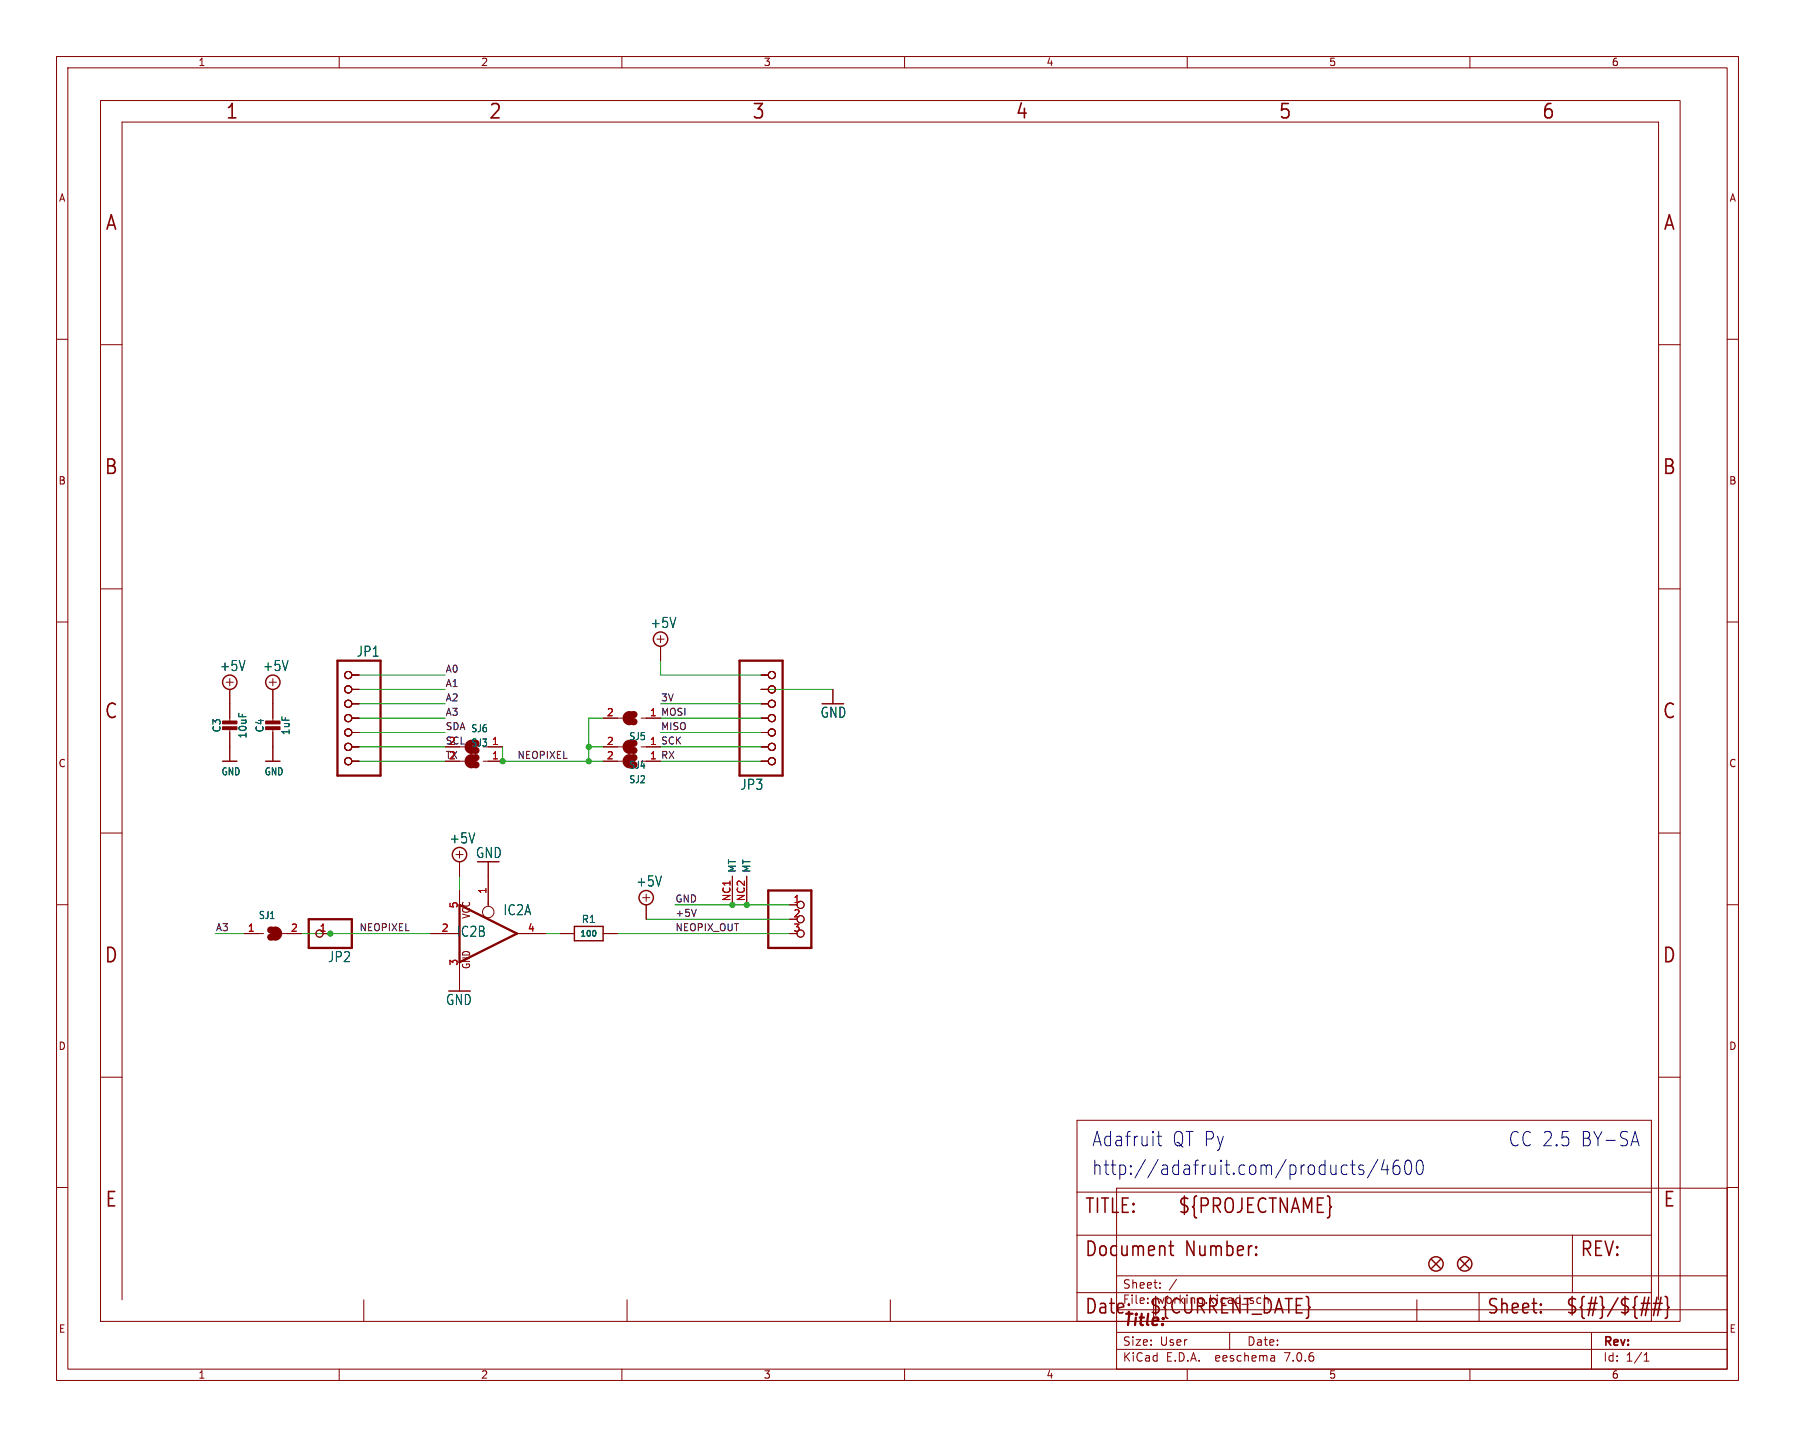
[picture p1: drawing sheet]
(kicad_sch (version 20230121) (generator eeschema)

 (paper "User" 317.5 254.127)

 (lib_symbols
  (symbol "working-eagle-import:+5V" (power) (in_bom yes) (on_board yes)
   (property "Reference" "#SUPPLY" (at 0 0 0) (effects (font (size 1.27 1.27)) hide))
   (property "Value" "+5V" (at -1.905 3.175 0) (effects (font (size 1.778 1.5113)) (justify left bottom)))
   (property "Footprint" "" (at 0 0 0) (effects (font (size 1.27 1.27)) hide))
   (property "Datasheet" "" (at 0 0 0) (effects (font (size 1.27 1.27)) hide))
   (property "ki_locked" "" (at 0 0 0) (effects (font (size 1.27 1.27))))
   (symbol "+5V_1_0"
    (polyline (pts (xy -0.635 1.27) (xy 0.635 1.27)) (stroke (width 0.1524) (type solid)) (fill (type none)))
    (polyline (pts (xy 0 0.635) (xy 0 1.905)) (stroke (width 0.1524) (type solid)) (fill (type none)))
    (circle (center 0 1.27) (radius 1.27) (stroke (width 0.254) (type solid)) (fill (type none)))
    (pin power_in line (at 0 -2.54 90) (length 2.54) (name "+5V" (effects (font (size 0 0)))) (number "1" (effects (font (size 0 0)))))))
  (symbol "working-eagle-import:741G125DBV" (in_bom yes) (on_board yes)
   (property "Reference" "IC" (at -0.635 -0.635 0) (effects (font (size 1.778 1.5113)) (justify left bottom)))
   (property "Value" "" (at 2.54 -5.08 0) (effects (font (size 1.778 1.5113)) (justify left bottom) hide))
   (property "Footprint" "working:SOT23-5" (at 0 0 0) (effects (font (size 1.27 1.27)) hide))
   (property "Datasheet" "" (at 0 0 0) (effects (font (size 1.27 1.27)) hide))
   (property "ki_locked" "" (at 0 0 0) (effects (font (size 1.27 1.27))))
   (symbol "741G125DBV_1_0"
    (polyline (pts (xy -5.08 -5.08) (xy -5.08 5.08)) (stroke (width 0.4064) (type solid)) (fill (type none)))
    (polyline (pts (xy 0 4.826) (xy 0 5.588)) (stroke (width 0.1524) (type solid)) (fill (type none)))
    (polyline (pts (xy 5.08 0) (xy -5.08 -5.08)) (stroke (width 0.4064) (type solid)) (fill (type none)))
    (polyline (pts (xy 5.08 0) (xy -5.08 5.08)) (stroke (width 0.4064) (type solid)) (fill (type none)))
    (circle (center 0 3.81) (radius 1.016) (stroke (width 0.1524) (type solid)) (fill (type none)))
    (pin input line (at 0 10.16 270) (length 5.08) (name "OE" (effects (font (size 0 0)))) (number "1" (effects (font (size 1.27 1.27)))))
    (pin input line (at -10.16 0 0) (length 5.08) (name "I" (effects (font (size 0 0)))) (number "2" (effects (font (size 1.27 1.27)))))
    (pin tri_state line (at 10.16 0 180) (length 5.08) (name "O" (effects (font (size 0 0)))) (number "4" (effects (font (size 1.27 1.27))))))
   (symbol "741G125DBV_2_0"
    (text "GND" (at 1.905 -6.35 900) (effects (font (size 1.27 1.0795)) (justify left bottom)))
    (text "VCC" (at 1.905 2.54 900) (effects (font (size 1.27 1.0795)) (justify left bottom)))
    (pin power_in line (at 0 -7.62 90) (length 5.08) (name "GND" (effects (font (size 0 0)))) (number "3" (effects (font (size 1.27 1.27)))))
    (pin power_in line (at 0 7.62 270) (length 5.08) (name "VCC" (effects (font (size 0 0)))) (number "5" (effects (font (size 1.27 1.27)))))))
  (symbol "working-eagle-import:CAP_CERAMIC0603_NO" (in_bom yes) (on_board yes)
   (property "Reference" "C" (at -2.29 1.25 90) (effects (font (size 1.27 1.27))))
   (property "Value" "" (at 2.3 1.25 90) (effects (font (size 1.27 1.27))))
   (property "Footprint" "working:0603-NO" (at 0 0 0) (effects (font (size 1.27 1.27)) hide))
   (property "Datasheet" "" (at 0 0 0) (effects (font (size 1.27 1.27)) hide))
   (property "ki_locked" "" (at 0 0 0) (effects (font (size 1.27 1.27))))
   (symbol "CAP_CERAMIC0603_NO_1_0"
    (rectangle (start -1.27 0.508) (end 1.27 1.016) (stroke (width 0) (type default)) (fill (type outline)))
    (rectangle (start -1.27 1.524) (end 1.27 2.032) (stroke (width 0) (type default)) (fill (type outline)))
    (polyline (pts (xy 0 0.762) (xy 0 0)) (stroke (width 0.1524) (type solid)) (fill (type none)))
    (polyline (pts (xy 0 2.54) (xy 0 1.778)) (stroke (width 0.1524) (type solid)) (fill (type none)))
    (pin passive line (at 0 5.08 270) (length 2.54) (name "1" (effects (font (size 0 0)))) (number "1" (effects (font (size 0 0)))))
    (pin passive line (at 0 -2.54 90) (length 2.54) (name "2" (effects (font (size 0 0)))) (number "2" (effects (font (size 0 0)))))))
  (symbol "working-eagle-import:CAP_CERAMIC0805-NOOUTLINE" (in_bom yes) (on_board yes)
   (property "Reference" "C" (at -2.29 1.25 90) (effects (font (size 1.27 1.27))))
   (property "Value" "" (at 2.3 1.25 90) (effects (font (size 1.27 1.27))))
   (property "Footprint" "working:0805-NO" (at 0 0 0) (effects (font (size 1.27 1.27)) hide))
   (property "Datasheet" "" (at 0 0 0) (effects (font (size 1.27 1.27)) hide))
   (property "ki_locked" "" (at 0 0 0) (effects (font (size 1.27 1.27))))
   (symbol "CAP_CERAMIC0805-NOOUTLINE_1_0"
    (rectangle (start -1.27 0.508) (end 1.27 1.016) (stroke (width 0) (type default)) (fill (type outline)))
    (rectangle (start -1.27 1.524) (end 1.27 2.032) (stroke (width 0) (type default)) (fill (type outline)))
    (polyline (pts (xy 0 0.762) (xy 0 0)) (stroke (width 0.1524) (type solid)) (fill (type none)))
    (polyline (pts (xy 0 2.54) (xy 0 1.778)) (stroke (width 0.1524) (type solid)) (fill (type none)))
    (pin passive line (at 0 5.08 270) (length 2.54) (name "1" (effects (font (size 0 0)))) (number "1" (effects (font (size 0 0)))))
    (pin passive line (at 0 -2.54 90) (length 2.54) (name "2" (effects (font (size 0 0)))) (number "2" (effects (font (size 0 0)))))))
  (symbol "working-eagle-import:CON_JST_PH_3PIN" (in_bom yes) (on_board yes)
   (property "Reference" "X" (at -6.35 5.715 0) (effects (font (size 1.778 1.5113)) (justify left bottom) hide))
   (property "Value" "" (at -6.35 -7.62 0) (effects (font (size 1.778 1.5113)) (justify left bottom) hide))
   (property "Footprint" "working:JSTPH3" (at 0 0 0) (effects (font (size 1.27 1.27)) hide))
   (property "Datasheet" "" (at 0 0 0) (effects (font (size 1.27 1.27)) hide))
   (property "ki_locked" "" (at 0 0 0) (effects (font (size 1.27 1.27))))
   (symbol "CON_JST_PH_3PIN_1_0"
    (polyline (pts (xy -6.35 -5.08) (xy 1.27 -5.08)) (stroke (width 0.4064) (type solid)) (fill (type none)))
    (polyline (pts (xy -6.35 5.08) (xy -6.35 -5.08)) (stroke (width 0.4064) (type solid)) (fill (type none)))
    (polyline (pts (xy 1.27 -5.08) (xy 1.27 5.08)) (stroke (width 0.4064) (type solid)) (fill (type none)))
    (polyline (pts (xy 1.27 5.08) (xy -6.35 5.08)) (stroke (width 0.4064) (type solid)) (fill (type none)))
    (pin passive inverted (at -2.54 2.54 0) (length 2.54) (name "1" (effects (font (size 0 0)))) (number "1" (effects (font (size 1.27 1.27)))))
    (pin passive inverted (at -2.54 0 0) (length 2.54) (name "2" (effects (font (size 0 0)))) (number "2" (effects (font (size 1.27 1.27)))))
    (pin passive inverted (at -2.54 -2.54 0) (length 2.54) (name "3" (effects (font (size 0 0)))) (number "3" (effects (font (size 1.27 1.27))))))
   (symbol "CON_JST_PH_3PIN_2_0"
    (pin bidirectional line (at 0 0 0) (length 5.08) (name "MT" (effects (font (size 1.27 1.27)))) (number "NC1" (effects (font (size 1.27 1.27))))))
   (symbol "CON_JST_PH_3PIN_3_0"
    (pin bidirectional line (at 0 0 0) (length 5.08) (name "MT" (effects (font (size 1.27 1.27)))) (number "NC2" (effects (font (size 1.27 1.27)))))))
  (symbol "working-eagle-import:FIDUCIAL_1MM" (in_bom yes) (on_board yes)
   (property "Reference" "FID" (at 0 0 0) (effects (font (size 1.27 1.27)) hide))
   (property "Value" "" (at 0 0 0) (effects (font (size 1.27 1.27)) hide))
   (property "Footprint" "working:FIDUCIAL_1MM" (at 0 0 0) (effects (font (size 1.27 1.27)) hide))
   (property "Datasheet" "" (at 0 0 0) (effects (font (size 1.27 1.27)) hide))
   (property "ki_locked" "" (at 0 0 0) (effects (font (size 1.27 1.27))))
   (symbol "FIDUCIAL_1MM_1_0"
    (polyline (pts (xy -0.762 0.762) (xy 0.762 -0.762)) (stroke (width 0.254) (type solid)) (fill (type none)))
    (polyline (pts (xy 0.762 0.762) (xy -0.762 -0.762)) (stroke (width 0.254) (type solid)) (fill (type none)))
    (circle (center 0 0) (radius 1.27) (stroke (width 0.254) (type solid)) (fill (type none)))))
  (symbol "working-eagle-import:FRAME_A_L" (in_bom yes) (on_board yes)
   (property "Reference" "#FRAME" (at 0 0 0) (effects (font (size 1.27 1.27)) hide))
   (property "Value" "" (at 0 0 0) (effects (font (size 1.27 1.27)) hide))
   (property "Footprint" "" (at 0 0 0) (effects (font (size 1.27 1.27)) hide))
   (property "Datasheet" "" (at 0 0 0) (effects (font (size 1.27 1.27)) hide))
   (property "ki_locked" "" (at 0 0 0) (effects (font (size 1.27 1.27))))
   (symbol "FRAME_A_L_1_0"
    (polyline (pts (xy 0 43.18) (xy 3.81 43.18)) (stroke (width 0) (type default)) (fill (type none)))
    (polyline (pts (xy 0 86.36) (xy 3.81 86.36)) (stroke (width 0) (type default)) (fill (type none)))
    (polyline (pts (xy 0 129.54) (xy 3.81 129.54)) (stroke (width 0) (type default)) (fill (type none)))
    (polyline (pts (xy 0 172.72) (xy 3.81 172.72)) (stroke (width 0) (type default)) (fill (type none)))
    (polyline (pts (xy 3.81 3.81) (xy 3.81 212.09)) (stroke (width 0) (type default)) (fill (type none)))
    (polyline (pts (xy 46.5667 0) (xy 46.5667 3.81)) (stroke (width 0) (type default)) (fill (type none)))
    (polyline (pts (xy 93.1333 0) (xy 93.1333 3.81)) (stroke (width 0) (type default)) (fill (type none)))
    (polyline (pts (xy 139.7 0) (xy 139.7 3.81)) (stroke (width 0) (type default)) (fill (type none)))
    (polyline (pts (xy 186.2667 0) (xy 186.2667 3.81)) (stroke (width 0) (type default)) (fill (type none)))
    (polyline (pts (xy 232.8333 0) (xy 232.8333 3.81)) (stroke (width 0) (type default)) (fill (type none)))
    (polyline (pts (xy 275.59 3.81) (xy 275.59 212.09)) (stroke (width 0) (type default)) (fill (type none)))
    (polyline (pts (xy 275.59 43.18) (xy 279.4 43.18)) (stroke (width 0) (type default)) (fill (type none)))
    (polyline (pts (xy 275.59 86.36) (xy 279.4 86.36)) (stroke (width 0) (type default)) (fill (type none)))
    (polyline (pts (xy 275.59 129.54) (xy 279.4 129.54)) (stroke (width 0) (type default)) (fill (type none)))
    (polyline (pts (xy 275.59 172.72) (xy 279.4 172.72)) (stroke (width 0) (type default)) (fill (type none)))
    (polyline (pts (xy 275.59 212.09) (xy 3.81 212.09)) (stroke (width 0) (type default)) (fill (type none)))
    (polyline (pts (xy 0 0) (xy 279.4 0) (xy 279.4 215.9) (xy 0 215.9) (xy 0 0)) (stroke (width 0) (type default)) (fill (type none)))
    (text "1" (at 23.2833 213.995 0) (effects (font (size 2.54 2.286))))
    (text "2" (at 69.85 213.995 0) (effects (font (size 2.54 2.286))))
    (text "3" (at 116.4167 213.995 0) (effects (font (size 2.54 2.286))))
    (text "4" (at 162.9833 213.995 0) (effects (font (size 2.54 2.286))))
    (text "5" (at 209.55 213.995 0) (effects (font (size 2.54 2.286))))
    (text "6" (at 256.1167 213.995 0) (effects (font (size 2.54 2.286))))
    (text "A" (at 1.905 194.31 0) (effects (font (size 2.54 2.286))))
    (text "A" (at 277.495 194.31 0) (effects (font (size 2.54 2.286))))
    (text "B" (at 1.905 151.13 0) (effects (font (size 2.54 2.286))))
    (text "B" (at 277.495 151.13 0) (effects (font (size 2.54 2.286))))
    (text "C" (at 1.905 107.95 0) (effects (font (size 2.54 2.286))))
    (text "C" (at 277.495 107.95 0) (effects (font (size 2.54 2.286))))
    (text "D" (at 1.905 64.77 0) (effects (font (size 2.54 2.286))))
    (text "D" (at 277.495 64.77 0) (effects (font (size 2.54 2.286))))
    (text "E" (at 1.905 21.59 0) (effects (font (size 2.54 2.286))))
    (text "E" (at 277.495 21.59 0) (effects (font (size 2.54 2.286)))))
   (symbol "FRAME_A_L_2_0"
    (polyline (pts (xy 0 0) (xy 0 5.08)) (stroke (width 0.1016) (type solid)) (fill (type none)))
    (polyline (pts (xy 0 0) (xy 71.12 0)) (stroke (width 0.1016) (type solid)) (fill (type none)))
    (polyline (pts (xy 0 5.08) (xy 0 15.24)) (stroke (width 0.1016) (type solid)) (fill (type none)))
    (polyline (pts (xy 0 5.08) (xy 71.12 5.08)) (stroke (width 0.1016) (type solid)) (fill (type none)))
    (polyline (pts (xy 0 15.24) (xy 0 22.86)) (stroke (width 0.1016) (type solid)) (fill (type none)))
    (polyline (pts (xy 0 22.86) (xy 0 35.56)) (stroke (width 0.1016) (type solid)) (fill (type none)))
    (polyline (pts (xy 0 22.86) (xy 101.6 22.86)) (stroke (width 0.1016) (type solid)) (fill (type none)))
    (polyline (pts (xy 71.12 0) (xy 101.6 0)) (stroke (width 0.1016) (type solid)) (fill (type none)))
    (polyline (pts (xy 71.12 5.08) (xy 71.12 0)) (stroke (width 0.1016) (type solid)) (fill (type none)))
    (polyline (pts (xy 71.12 5.08) (xy 87.63 5.08)) (stroke (width 0.1016) (type solid)) (fill (type none)))
    (polyline (pts (xy 87.63 5.08) (xy 101.6 5.08)) (stroke (width 0.1016) (type solid)) (fill (type none)))
    (polyline (pts (xy 87.63 15.24) (xy 0 15.24)) (stroke (width 0.1016) (type solid)) (fill (type none)))
    (polyline (pts (xy 87.63 15.24) (xy 87.63 5.08)) (stroke (width 0.1016) (type solid)) (fill (type none)))
    (polyline (pts (xy 101.6 5.08) (xy 101.6 0)) (stroke (width 0.1016) (type solid)) (fill (type none)))
    (polyline (pts (xy 101.6 15.24) (xy 87.63 15.24)) (stroke (width 0.1016) (type solid)) (fill (type none)))
    (polyline (pts (xy 101.6 15.24) (xy 101.6 5.08)) (stroke (width 0.1016) (type solid)) (fill (type none)))
    (polyline (pts (xy 101.6 22.86) (xy 101.6 15.24)) (stroke (width 0.1016) (type solid)) (fill (type none)))
    (polyline (pts (xy 101.6 35.56) (xy 0 35.56)) (stroke (width 0.1016) (type solid)) (fill (type none)))
    (polyline (pts (xy 101.6 35.56) (xy 101.6 22.86)) (stroke (width 0.1016) (type solid)) (fill (type none)))
    (text "${#}/${##}" (at 86.36 1.27 0) (effects (font (size 2.54 2.159)) (justify left bottom)))
    (text "${CURRENT_DATE}" (at 12.7 1.27 0) (effects (font (size 2.54 2.159)) (justify left bottom)))
    (text "${PROJECTNAME}" (at 17.78 19.05 0) (effects (font (size 2.54 2.159)) (justify left bottom)))
    (text "Date:" (at 1.27 1.27 0) (effects (font (size 2.54 2.159)) (justify left bottom)))
    (text "Document Number:" (at 1.27 11.43 0) (effects (font (size 2.54 2.159)) (justify left bottom)))
    (text "REV:" (at 88.9 11.43 0) (effects (font (size 2.54 2.159)) (justify left bottom)))
    (text "Sheet:" (at 72.39 1.27 0) (effects (font (size 2.54 2.159)) (justify left bottom)))
    (text "TITLE:" (at 1.27 19.05 0) (effects (font (size 2.54 2.159)) (justify left bottom)))))
  (symbol "working-eagle-import:HEADER-1X1ROUND_76MIL" (in_bom yes) (on_board yes)
   (property "Reference" "JP" (at -6.35 3.175 0) (effects (font (size 1.778 1.5113)) (justify left bottom)))
   (property "Value" "" (at -6.35 -5.08 0) (effects (font (size 1.778 1.5113)) (justify left bottom)))
   (property "Footprint" "working:1X01_ROUND_76MIL" (at 0 0 0) (effects (font (size 1.27 1.27)) hide))
   (property "Datasheet" "" (at 0 0 0) (effects (font (size 1.27 1.27)) hide))
   (property "ki_locked" "" (at 0 0 0) (effects (font (size 1.27 1.27))))
   (symbol "HEADER-1X1ROUND_76MIL_1_0"
    (polyline (pts (xy -6.35 -2.54) (xy 1.27 -2.54)) (stroke (width 0.4064) (type solid)) (fill (type none)))
    (polyline (pts (xy -6.35 2.54) (xy -6.35 -2.54)) (stroke (width 0.4064) (type solid)) (fill (type none)))
    (polyline (pts (xy 1.27 -2.54) (xy 1.27 2.54)) (stroke (width 0.4064) (type solid)) (fill (type none)))
    (polyline (pts (xy 1.27 2.54) (xy -6.35 2.54)) (stroke (width 0.4064) (type solid)) (fill (type none)))
    (pin passive inverted (at -2.54 0 0) (length 2.54) (name "1" (effects (font (size 0 0)))) (number "1" (effects (font (size 1.27 1.27)))))))
  (symbol "working-eagle-import:HEADER-1X7_CASTEL" (in_bom yes) (on_board yes)
   (property "Reference" "JP" (at -6.35 10.795 0) (effects (font (size 1.778 1.5113)) (justify left bottom)))
   (property "Value" "" (at -6.35 -12.7 0) (effects (font (size 1.778 1.5113)) (justify left bottom)))
   (property "Footprint" "working:1X07_CASTEL" (at 0 0 0) (effects (font (size 1.27 1.27)) hide))
   (property "Datasheet" "" (at 0 0 0) (effects (font (size 1.27 1.27)) hide))
   (property "ki_locked" "" (at 0 0 0) (effects (font (size 1.27 1.27))))
   (symbol "HEADER-1X7_CASTEL_1_0"
    (polyline (pts (xy -6.35 -10.16) (xy 1.27 -10.16)) (stroke (width 0.4064) (type solid)) (fill (type none)))
    (polyline (pts (xy -6.35 10.16) (xy -6.35 -10.16)) (stroke (width 0.4064) (type solid)) (fill (type none)))
    (polyline (pts (xy 1.27 -10.16) (xy 1.27 10.16)) (stroke (width 0.4064) (type solid)) (fill (type none)))
    (polyline (pts (xy 1.27 10.16) (xy -6.35 10.16)) (stroke (width 0.4064) (type solid)) (fill (type none)))
    (pin passive inverted (at -2.54 7.62 0) (length 2.54) (name "1" (effects (font (size 0 0)))) (number "1" (effects (font (size 0 0)))))
    (pin passive inverted (at -2.54 7.62 0) (length 2.54) (name "1" (effects (font (size 0 0)))) (number "1C" (effects (font (size 0 0)))))
    (pin passive inverted (at -2.54 5.08 0) (length 2.54) (name "2" (effects (font (size 0 0)))) (number "2" (effects (font (size 0 0)))))
    (pin passive inverted (at -2.54 5.08 0) (length 2.54) (name "2" (effects (font (size 0 0)))) (number "2C" (effects (font (size 0 0)))))
    (pin passive inverted (at -2.54 2.54 0) (length 2.54) (name "3" (effects (font (size 0 0)))) (number "3" (effects (font (size 0 0)))))
    (pin passive inverted (at -2.54 2.54 0) (length 2.54) (name "3" (effects (font (size 0 0)))) (number "3C" (effects (font (size 0 0)))))
    (pin passive inverted (at -2.54 0 0) (length 2.54) (name "4" (effects (font (size 0 0)))) (number "4" (effects (font (size 0 0)))))
    (pin passive inverted (at -2.54 0 0) (length 2.54) (name "4" (effects (font (size 0 0)))) (number "4C" (effects (font (size 0 0)))))
    (pin passive inverted (at -2.54 -2.54 0) (length 2.54) (name "5" (effects (font (size 0 0)))) (number "5" (effects (font (size 0 0)))))
    (pin passive inverted (at -2.54 -2.54 0) (length 2.54) (name "5" (effects (font (size 0 0)))) (number "5C" (effects (font (size 0 0)))))
    (pin passive inverted (at -2.54 -5.08 0) (length 2.54) (name "6" (effects (font (size 0 0)))) (number "6" (effects (font (size 0 0)))))
    (pin passive inverted (at -2.54 -5.08 0) (length 2.54) (name "6" (effects (font (size 0 0)))) (number "6C" (effects (font (size 0 0)))))
    (pin passive inverted (at -2.54 -7.62 0) (length 2.54) (name "7" (effects (font (size 0 0)))) (number "7" (effects (font (size 0 0)))))
    (pin passive inverted (at -2.54 -7.62 0) (length 2.54) (name "7" (effects (font (size 0 0)))) (number "7C" (effects (font (size 0 0)))))))
  (symbol "working-eagle-import:RESISTOR_0603_NOOUT" (in_bom yes) (on_board yes)
   (property "Reference" "R" (at 0 2.54 0) (effects (font (size 1.27 1.27))))
   (property "Value" "" (at 0 0 0) (effects (font (size 1.016 1.016) bold)))
   (property "Footprint" "working:0603-NO" (at 0 0 0) (effects (font (size 1.27 1.27)) hide))
   (property "Datasheet" "" (at 0 0 0) (effects (font (size 1.27 1.27)) hide))
   (property "ki_locked" "" (at 0 0 0) (effects (font (size 1.27 1.27))))
   (symbol "RESISTOR_0603_NOOUT_1_0"
    (polyline (pts (xy -2.54 -1.27) (xy -2.54 1.27)) (stroke (width 0.254) (type solid)) (fill (type none)))
    (polyline (pts (xy -2.54 1.27) (xy 2.54 1.27)) (stroke (width 0.254) (type solid)) (fill (type none)))
    (polyline (pts (xy 2.54 -1.27) (xy -2.54 -1.27)) (stroke (width 0.254) (type solid)) (fill (type none)))
    (polyline (pts (xy 2.54 1.27) (xy 2.54 -1.27)) (stroke (width 0.254) (type solid)) (fill (type none)))
    (pin passive line (at -5.08 0 0) (length 2.54) (name "1" (effects (font (size 0 0)))) (number "1" (effects (font (size 0 0)))))
    (pin passive line (at 5.08 0 180) (length 2.54) (name "2" (effects (font (size 0 0)))) (number "2" (effects (font (size 0 0)))))))
  (symbol "working-eagle-import:SOLDERJUMPER" (in_bom yes) (on_board yes)
   (property "Reference" "SJ" (at -2.54 2.54 0) (effects (font (size 1.27 1.0795)) (justify left bottom)))
   (property "Value" "" (at -2.54 -3.81 0) (effects (font (size 1.27 1.0795)) (justify left bottom)))
   (property "Footprint" "working:SOLDERJUMPER_ARROW_NOPASTE" (at 0 0 0) (effects (font (size 1.27 1.27)) hide))
   (property "Datasheet" "" (at 0 0 0) (effects (font (size 1.27 1.27)) hide))
   (property "ki_locked" "" (at 0 0 0) (effects (font (size 1.27 1.27))))
   (symbol "SOLDERJUMPER_1_0"
    (arc (start -0.381 -0.635) (mid 0.2541 -0.0001) (end -0.3808 0.635) (stroke (width 1.27) (type solid)) (fill (type none)))
    (polyline (pts (xy -2.54 0) (xy -1.651 0)) (stroke (width 0.1524) (type solid)) (fill (type none)))
    (polyline (pts (xy 2.54 0) (xy 1.651 0)) (stroke (width 0.1524) (type solid)) (fill (type none)))
    (arc (start 0.3808 -0.635) (mid 1.0132 -0.0001) (end 0.381 0.635) (stroke (width 1.27) (type solid)) (fill (type none)))
    (pin passive line (at -5.08 0 0) (length 2.54) (name "1" (effects (font (size 0 0)))) (number "1" (effects (font (size 1.27 1.27)))))
    (pin passive line (at 5.08 0 180) (length 2.54) (name "2" (effects (font (size 0 0)))) (number "2" (effects (font (size 1.27 1.27)))))))
  (symbol "working-eagle-import:SOLDERJUMPERCLOSED" (in_bom yes) (on_board yes)
   (property "Reference" "SJ" (at -2.54 2.54 0) (effects (font (size 1.27 1.0795)) (justify left bottom)))
   (property "Value" "" (at -2.54 -3.81 0) (effects (font (size 1.27 1.0795)) (justify left bottom)))
   (property "Footprint" "working:SOLDERJUMPER_CLOSEDWIRE" (at 0 0 0) (effects (font (size 1.27 1.27)) hide))
   (property "Datasheet" "" (at 0 0 0) (effects (font (size 1.27 1.27)) hide))
   (property "ki_locked" "" (at 0 0 0) (effects (font (size 1.27 1.27))))
   (symbol "SOLDERJUMPERCLOSED_1_0"
    (arc (start -0.381 -0.635) (mid 0.2541 -0.0001) (end -0.3808 0.635) (stroke (width 1.27) (type solid)) (fill (type none)))
    (polyline (pts (xy -2.54 0) (xy -1.651 0)) (stroke (width 0.1524) (type solid)) (fill (type none)))
    (polyline (pts (xy 2.54 0) (xy 1.651 0)) (stroke (width 0.1524) (type solid)) (fill (type none)))
    (arc (start 0.3808 -0.635) (mid 1.0132 -0.0001) (end 0.381 0.635) (stroke (width 1.27) (type solid)) (fill (type none)))
    (pin passive line (at -5.08 0 0) (length 2.54) (name "1" (effects (font (size 0 0)))) (number "1" (effects (font (size 1.27 1.27)))))
    (pin passive line (at 5.08 0 180) (length 2.54) (name "2" (effects (font (size 0 0)))) (number "2" (effects (font (size 1.27 1.27)))))))
  (symbol "working-eagle-import:microbuilder_GND" (power) (in_bom yes) (on_board yes)
   (property "Reference" "" (at 0 0 0) (effects (font (size 1.27 1.27)) hide))
   (property "Value" "microbuilder_GND" (at -1.524 -2.54 0) (effects (font (size 1.27 1.0795)) (justify left bottom)))
   (property "Footprint" "" (at 0 0 0) (effects (font (size 1.27 1.27)) hide))
   (property "Datasheet" "" (at 0 0 0) (effects (font (size 1.27 1.27)) hide))
   (property "ki_locked" "" (at 0 0 0) (effects (font (size 1.27 1.27))))
   (symbol "microbuilder_GND_1_0"
    (polyline (pts (xy -1.27 0) (xy 1.27 0)) (stroke (width 0.254) (type solid)) (fill (type none)))
    (pin power_in line (at 0 2.54 270) (length 2.54) (name "GND" (effects (font (size 0 0)))) (number "1" (effects (font (size 0 0)))))))
  (symbol "working-eagle-import:supply1_GND" (power) (in_bom yes) (on_board yes)
   (property "Reference" "#GND" (at 0 0 0) (effects (font (size 1.27 1.27)) hide))
   (property "Value" "supply1_GND" (at -2.54 -2.54 0) (effects (font (size 1.778 1.5113)) (justify left bottom)))
   (property "Footprint" "" (at 0 0 0) (effects (font (size 1.27 1.27)) hide))
   (property "Datasheet" "" (at 0 0 0) (effects (font (size 1.27 1.27)) hide))
   (property "ki_locked" "" (at 0 0 0) (effects (font (size 1.27 1.27))))
   (symbol "supply1_GND_1_0"
    (polyline (pts (xy -1.905 0) (xy 1.905 0)) (stroke (width 0.254) (type solid)) (fill (type none)))
    (pin power_in line (at 0 2.54 270) (length 2.54) (name "GND" (effects (font (size 0 0)))) (number "1" (effects (font (size 0 0))))))))

 (junction (at 104.14 132.08) (diameter 0) (color 0 0 0 0))
 (junction (at 58.42 165.1) (diameter 0) (color 0 0 0 0))
 (junction (at 129.54 160.02) (diameter 0) (color 0 0 0 0))
 (junction (at 104.14 134.62) (diameter 0) (color 0 0 0 0))
 (junction (at 132.08 160.02) (diameter 0) (color 0 0 0 0))
 (junction (at 88.9 134.62) (diameter 0) (color 0 0 0 0))

 (wire (pts (xy 88.9 134.62) (xy 104.14 134.62)) (stroke (width 0.1524) (type solid)))
 (wire (pts (xy 134.62 124.46) (xy 116.84 124.46)) (stroke (width 0.1524) (type solid)))
 (wire (pts (xy 63.5 132.08) (xy 78.74 132.08)) (stroke (width 0.1524) (type solid)))
 (wire (pts (xy 132.08 160.02) (xy 129.54 160.02)) (stroke (width 0.1524) (type solid)))
 (wire (pts (xy 88.9 132.08) (xy 88.9 134.62)) (stroke (width 0.1524) (type solid)))
 (wire (pts (xy 139.7 160.02) (xy 132.08 160.02)) (stroke (width 0.1524) (type solid)))
 (wire (pts (xy 116.84 119.38) (xy 116.84 116.84)) (stroke (width 0.1524) (type solid)))
 (wire (pts (xy 139.7 165.1) (xy 109.22 165.1)) (stroke (width 0.1524) (type solid)))
 (wire (pts (xy 134.62 134.62) (xy 116.84 134.62)) (stroke (width 0.1524) (type solid)))
 (wire (pts (xy 134.62 121.92) (xy 147.32 121.92)) (stroke (width 0.1524) (type solid)))
 (wire (pts (xy 114.3 162.56) (xy 139.7 162.56)) (stroke (width 0.1524) (type solid)))
 (wire (pts (xy 63.5 119.38) (xy 78.74 119.38)) (stroke (width 0.1524) (type solid)))
 (wire (pts (xy 104.14 132.08) (xy 104.14 134.62)) (stroke (width 0.1524) (type solid)))
 (wire (pts (xy 43.18 165.1) (xy 38.1 165.1)) (stroke (width 0.1524) (type solid)))
 (wire (pts (xy 63.5 121.92) (xy 78.74 121.92)) (stroke (width 0.1524) (type solid)))
 (wire (pts (xy 104.14 127) (xy 106.68 127)) (stroke (width 0.1524) (type solid)))
 (wire (pts (xy 81.28 157.48) (xy 81.28 154.94)) (stroke (width 0.1524) (type solid)))
 (wire (pts (xy 134.62 119.38) (xy 116.84 119.38)) (stroke (width 0.1524) (type solid)))
 (wire (pts (xy 106.68 132.08) (xy 104.14 132.08)) (stroke (width 0.1524) (type solid)))
 (wire (pts (xy 96.52 165.1) (xy 99.06 165.1)) (stroke (width 0.1524) (type solid)))
 (wire (pts (xy 78.74 124.46) (xy 63.5 124.46)) (stroke (width 0.1524) (type solid)))
 (wire (pts (xy 116.84 127) (xy 134.62 127)) (stroke (width 0.1524) (type solid)))
 (wire (pts (xy 53.34 165.1) (xy 58.42 165.1)) (stroke (width 0.1524) (type solid)))
 (wire (pts (xy 104.14 132.08) (xy 104.14 127)) (stroke (width 0.1524) (type solid)))
 (wire (pts (xy 116.84 132.08) (xy 134.62 132.08)) (stroke (width 0.1524) (type solid)))
 (wire (pts (xy 78.74 129.54) (xy 63.5 129.54)) (stroke (width 0.1524) (type solid)))
 (wire (pts (xy 104.14 134.62) (xy 106.68 134.62)) (stroke (width 0.1524) (type solid)))
 (wire (pts (xy 63.5 127) (xy 78.74 127)) (stroke (width 0.1524) (type solid)))
 (wire (pts (xy 134.62 129.54) (xy 116.84 129.54)) (stroke (width 0.1524) (type solid)))
 (wire (pts (xy 129.54 160.02) (xy 119.38 160.02)) (stroke (width 0.1524) (type solid)))
 (wire (pts (xy 78.74 134.62) (xy 63.5 134.62)) (stroke (width 0.1524) (type solid)))
 (wire (pts (xy 58.42 165.1) (xy 76.2 165.1)) (stroke (width 0.1524) (type solid)))

 (text "http://adafruit.com/products/4600" (at 193.04 208.28 0) (effects (font (size 2.54 2.159)) (justify left bottom)))
 (text "CC 2.5 BY-SA" (at 266.7 203.2 0) (effects (font (size 2.54 2.159)) (justify left bottom)))
 (text "Adafruit QT Py" (at 193.04 203.2 0) (effects (font (size 2.54 2.159)) (justify left bottom)))

 (label "A2" (at 78.74 124.46 0) (fields_autoplaced) (effects (font (size 1.2446 1.2446)) (justify left bottom)))
 (label "GND" (at 119.38 160.02 0) (fields_autoplaced) (effects (font (size 1.2446 1.2446)) (justify left bottom)))
 (label "+5V" (at 119.38 162.56 0) (fields_autoplaced) (effects (font (size 1.2446 1.2446)) (justify left bottom)))
 (label "SCK" (at 116.84 132.08 0) (fields_autoplaced) (effects (font (size 1.2446 1.2446)) (justify left bottom)))
 (label "A1" (at 78.74 121.92 0) (fields_autoplaced) (effects (font (size 1.2446 1.2446)) (justify left bottom)))
 (label "SDA" (at 78.74 129.54 0) (fields_autoplaced) (effects (font (size 1.2446 1.2446)) (justify left bottom)))
 (label "A3" (at 78.74 127 0) (fields_autoplaced) (effects (font (size 1.2446 1.2446)) (justify left bottom)))
 (label "3V" (at 116.84 124.46 0) (fields_autoplaced) (effects (font (size 1.2446 1.2446)) (justify left bottom)))
 (label "MOSI" (at 116.84 127 0) (fields_autoplaced) (effects (font (size 1.2446 1.2446)) (justify left bottom)))
 (label "A3" (at 38.1 165.1 0) (fields_autoplaced) (effects (font (size 1.2446 1.2446)) (justify left bottom)))
 (label "SCL" (at 78.74 132.08 0) (fields_autoplaced) (effects (font (size 1.2446 1.2446)) (justify left bottom)))
 (label "A0" (at 78.74 119.38 0) (fields_autoplaced) (effects (font (size 1.2446 1.2446)) (justify left bottom)))
 (label "TX" (at 78.74 134.62 0) (fields_autoplaced) (effects (font (size 1.2446 1.2446)) (justify left bottom)))
 (label "MISO" (at 116.84 129.54 0) (fields_autoplaced) (effects (font (size 1.2446 1.2446)) (justify left bottom)))
 (label "NEOPIX_OUT" (at 119.38 165.1 0) (fields_autoplaced) (effects (font (size 1.2446 1.2446)) (justify left bottom)))
 (label "NEOPIXEL" (at 63.5 165.1 0) (fields_autoplaced) (effects (font (size 1.2446 1.2446)) (justify left bottom)))
 (label "RX" (at 116.84 134.62 0) (fields_autoplaced) (effects (font (size 1.2446 1.2446)) (justify left bottom)))
 (label "NEOPIXEL" (at 91.44 134.62 0) (fields_autoplaced) (effects (font (size 1.2446 1.2446)) (justify left bottom)))

 (symbol (lib_id "working-eagle-import:FIDUCIAL_1MM") (at 254 223.52 0) (unit 1) (in_bom yes) (on_board yes) (dnp no)
  (property "Reference" "U$8" (at 254 223.52 0) (effects (font (size 1.27 1.27)) hide))
  (property "Value" "FIDUCIAL_1MM" (at 254 223.52 0) (effects (font (size 1.27 1.27)) hide))
  (property "Footprint" "working:FIDUCIAL_1MM" (at 254 223.52 0) (effects (font (size 1.27 1.27)) hide))
  (property "Datasheet" "" (at 254 223.52 0) (effects (font (size 1.27 1.27)) hide)))

 (symbol (lib_id "working-eagle-import:microbuilder_GND") (at 40.64 134.62 0) (unit 1) (in_bom yes) (on_board yes) (dnp no)
  (property "Reference" "#U$11" (at 40.64 134.62 0) (effects (font (size 1.27 1.27)) hide))
  (property "Value" "GND" (at 39.116 137.16 0) (effects (font (size 1.27 1.0795)) (justify left bottom)))
  (property "Footprint" "" (at 40.64 134.62 0) (effects (font (size 1.27 1.27)) hide))
  (property "Datasheet" "" (at 40.64 134.62 0) (effects (font (size 1.27 1.27)) hide)) (pin "1"))

 (symbol (lib_id "working-eagle-import:CAP_CERAMIC0603_NO") (at 48.26 129.54 0) (unit 1) (in_bom yes) (on_board yes) (dnp no)
  (property "Reference" "C4" (at 45.97 128.29 90) (effects (font (size 1.27 1.27))))
  (property "Value" "1uF" (at 50.56 128.29 90) (effects (font (size 1.27 1.27))))
  (property "Footprint" "working:0603-NO" (at 48.26 129.54 0) (effects (font (size 1.27 1.27)) hide))
  (property "Datasheet" "" (at 48.26 129.54 0) (effects (font (size 1.27 1.27)) hide)) (pin "1") (pin "2"))

 (symbol (lib_id "working-eagle-import:HEADER-1X7_CASTEL") (at 60.96 127 0) (mirror y) (unit 1) (in_bom yes) (on_board yes) (dnp no)
  (property "Reference" "JP1" (at 67.31 116.205 0) (effects (font (size 1.778 1.5113)) (justify left bottom)))
  (property "Value" "HEADER-1X7_CASTEL" (at 67.31 139.7 0) (effects (font (size 1.778 1.5113)) (justify left bottom) hide))
  (property "Footprint" "working:1X07_CASTEL" (at 60.96 127 0) (effects (font (size 1.27 1.27)) hide))
  (property "Datasheet" "" (at 60.96 127 0) (effects (font (size 1.27 1.27)) hide)) (pin "1") (pin "1C") (pin "2") (pin "2C") (pin "3") (pin "3C") (pin "4") (pin "4C") (pin "5") (pin "5C") (pin "6") (pin "6C") (pin "7") (pin "7C"))

 (symbol (lib_id "working-eagle-import:SOLDERJUMPER") (at 83.82 134.62 0) (mirror y) (unit 1) (in_bom yes) (on_board yes) (dnp no)
  (property "Reference" "SJ3" (at 86.36 132.08 0) (effects (font (size 1.27 1.0795)) (justify left bottom)))
  (property "Value" "SOLDERJUMPER" (at 86.36 138.43 0) (effects (font (size 1.27 1.0795)) (justify left bottom) hide))
  (property "Footprint" "working:SOLDERJUMPER_ARROW_NOPASTE" (at 83.82 134.62 0) (effects (font (size 1.27 1.27)) hide))
  (property "Datasheet" "" (at 83.82 134.62 0) (effects (font (size 1.27 1.27)) hide)) (pin "1") (pin "2"))

 (symbol (lib_id "working-eagle-import:CON_JST_PH_3PIN") (at 142.24 162.56 0) (unit 1) (in_bom yes) (on_board yes) (dnp no)
  (property "Reference" "NEO0" (at 135.89 156.845 0) (effects (font (size 1.778 1.5113)) (justify left bottom) hide))
  (property "Value" "JST PH 3" (at 135.89 170.18 0) (effects (font (size 1.778 1.5113)) (justify left bottom) hide))
  (property "Footprint" "working:JSTPH3" (at 142.24 162.56 0) (effects (font (size 1.27 1.27)) hide))
  (property "Datasheet" "" (at 142.24 162.56 0) (effects (font (size 1.27 1.27)) hide)) (pin "1") (pin "2") (pin "3") (pin "NC1") (pin "NC2"))

 (symbol (lib_id "working-eagle-import:FRAME_A_L") (at 17.78 233.68 0) (unit 1) (in_bom yes) (on_board yes) (dnp no)
  (property "Reference" "#FRAME1" (at 17.78 233.68 0) (effects (font (size 1.27 1.27)) hide))
  (property "Value" "FRAME_A_L" (at 17.78 233.68 0) (effects (font (size 1.27 1.27)) hide))
  (property "Footprint" "" (at 17.78 233.68 0) (effects (font (size 1.27 1.27)) hide))
  (property "Datasheet" "" (at 17.78 233.68 0) (effects (font (size 1.27 1.27)) hide)))

 (symbol (lib_id "working-eagle-import:CON_JST_PH_3PIN") (at 132.08 160.02 90) (unit 3) (in_bom yes) (on_board yes) (dnp no)
  (property "Reference" "NEO0" (at 126.365 166.37 0) (effects (font (size 1.778 1.5113)) (justify left bottom) hide))
  (property "Value" "JST PH 3" (at 139.7 166.37 0) (effects (font (size 1.778 1.5113)) (justify left bottom) hide))
  (property "Footprint" "working:JSTPH3" (at 132.08 160.02 0) (effects (font (size 1.27 1.27)) hide))
  (property "Datasheet" "" (at 132.08 160.02 0) (effects (font (size 1.27 1.27)) hide)) (pin "1") (pin "2") (pin "3") (pin "NC1") (pin "NC2"))

 (symbol (lib_id "working-eagle-import:SOLDERJUMPER") (at 111.76 127 180) (unit 1) (in_bom yes) (on_board yes) (dnp no)
  (property "Reference" "SJ5" (at 114.3 129.54 0) (effects (font (size 1.27 1.0795)) (justify left bottom)))
  (property "Value" "SOLDERJUMPER" (at 114.3 123.19 0) (effects (font (size 1.27 1.0795)) (justify left bottom) hide))
  (property "Footprint" "working:SOLDERJUMPER_ARROW_NOPASTE" (at 111.76 127 0) (effects (font (size 1.27 1.27)) hide))
  (property "Datasheet" "" (at 111.76 127 0) (effects (font (size 1.27 1.27)) hide)) (pin "1") (pin "2"))

 (symbol (lib_id "working-eagle-import:microbuilder_GND") (at 48.26 134.62 0) (unit 1) (in_bom yes) (on_board yes) (dnp no)
  (property "Reference" "#U$12" (at 48.26 134.62 0) (effects (font (size 1.27 1.27)) hide))
  (property "Value" "GND" (at 46.736 137.16 0) (effects (font (size 1.27 1.0795)) (justify left bottom)))
  (property "Footprint" "" (at 48.26 134.62 0) (effects (font (size 1.27 1.27)) hide))
  (property "Datasheet" "" (at 48.26 134.62 0) (effects (font (size 1.27 1.27)) hide)) (pin "1"))

 (symbol (lib_id "working-eagle-import:+5V") (at 81.28 152.4 0) (unit 1) (in_bom yes) (on_board yes) (dnp no)
  (property "Reference" "#SUPPLY2" (at 81.28 152.4 0) (effects (font (size 1.27 1.27)) hide))
  (property "Value" "+5V" (at 79.375 149.225 0) (effects (font (size 1.778 1.5113)) (justify left bottom)))
  (property "Footprint" "" (at 81.28 152.4 0) (effects (font (size 1.27 1.27)) hide))
  (property "Datasheet" "" (at 81.28 152.4 0) (effects (font (size 1.27 1.27)) hide)) (pin "1"))

 (symbol (lib_id "working-eagle-import:supply1_GND") (at 147.32 124.46 0) (mirror y) (unit 1) (in_bom yes) (on_board yes) (dnp no)
  (property "Reference" "#GND2" (at 147.32 124.46 0) (effects (font (size 1.27 1.27)) hide))
  (property "Value" "GND" (at 149.86 127 0) (effects (font (size 1.778 1.5113)) (justify left bottom)))
  (property "Footprint" "" (at 147.32 124.46 0) (effects (font (size 1.27 1.27)) hide))
  (property "Datasheet" "" (at 147.32 124.46 0) (effects (font (size 1.27 1.27)) hide)) (pin "1"))

 (symbol (lib_id "working-eagle-import:HEADER-1X7_CASTEL") (at 137.16 127 0) (mirror x) (unit 1) (in_bom yes) (on_board yes) (dnp no)
  (property "Reference" "JP3" (at 130.81 137.795 0) (effects (font (size 1.778 1.5113)) (justify left bottom)))
  (property "Value" "HEADER-1X7_CASTEL" (at 130.81 114.3 0) (effects (font (size 1.778 1.5113)) (justify left bottom) hide))
  (property "Footprint" "working:1X07_CASTEL" (at 137.16 127 0) (effects (font (size 1.27 1.27)) hide))
  (property "Datasheet" "" (at 137.16 127 0) (effects (font (size 1.27 1.27)) hide)) (pin "1") (pin "1C") (pin "2") (pin "2C") (pin "3") (pin "3C") (pin "4") (pin "4C") (pin "5") (pin "5C") (pin "6") (pin "6C") (pin "7") (pin "7C"))

 (symbol (lib_id "working-eagle-import:CON_JST_PH_3PIN") (at 129.54 160.02 90) (unit 2) (in_bom yes) (on_board yes) (dnp no)
  (property "Reference" "NEO0" (at 123.825 166.37 0) (effects (font (size 1.778 1.5113)) (justify left bottom) hide))
  (property "Value" "JST PH 3" (at 137.16 166.37 0) (effects (font (size 1.778 1.5113)) (justify left bottom) hide))
  (property "Footprint" "working:JSTPH3" (at 129.54 160.02 0) (effects (font (size 1.27 1.27)) hide))
  (property "Datasheet" "" (at 129.54 160.02 0) (effects (font (size 1.27 1.27)) hide)) (pin "1") (pin "2") (pin "3") (pin "NC1") (pin "NC2"))

 (symbol (lib_id "working-eagle-import:FRAME_A_L") (at 190.5 233.68 0) (unit 2) (in_bom yes) (on_board yes) (dnp no)
  (property "Reference" "#FRAME1" (at 190.5 233.68 0) (effects (font (size 1.27 1.27)) hide))
  (property "Value" "FRAME_A_L" (at 190.5 233.68 0) (effects (font (size 1.27 1.27)) hide))
  (property "Footprint" "" (at 190.5 233.68 0) (effects (font (size 1.27 1.27)) hide))
  (property "Datasheet" "" (at 190.5 233.68 0) (effects (font (size 1.27 1.27)) hide)))

 (symbol (lib_id "working-eagle-import:741G125DBV") (at 86.36 165.1 0) (unit 1) (in_bom yes) (on_board yes) (dnp no)
  (property "Reference" "IC2" (at 88.9 161.925 0) (effects (font (size 1.778 1.5113)) (justify left bottom)))
  (property "Value" "741G125DBV" (at 88.9 170.18 0) (effects (font (size 1.778 1.5113)) (justify left bottom) hide))
  (property "Footprint" "working:SOT23-5" (at 86.36 165.1 0) (effects (font (size 1.27 1.27)) hide))
  (property "Datasheet" "" (at 86.36 165.1 0) (effects (font (size 1.27 1.27)) hide)) (pin "1") (pin "2") (pin "4") (pin "3") (pin "5"))

 (symbol (lib_id "working-eagle-import:HEADER-1X1ROUND_76MIL") (at 55.88 165.1 180) (unit 1) (in_bom yes) (on_board yes) (dnp no)
  (property "Reference" "JP2" (at 62.23 168.275 0) (effects (font (size 1.778 1.5113)) (justify left bottom)))
  (property "Value" "HEADER-1X1ROUND_76MIL" (at 62.23 160.02 0) (effects (font (size 1.778 1.5113)) (justify left bottom) hide))
  (property "Footprint" "working:1X01_ROUND_76MIL" (at 55.88 165.1 0) (effects (font (size 1.27 1.27)) hide))
  (property "Datasheet" "" (at 55.88 165.1 0) (effects (font (size 1.27 1.27)) hide)) (pin "1"))

 (symbol (lib_id "working-eagle-import:SOLDERJUMPER") (at 111.76 134.62 180) (unit 1) (in_bom yes) (on_board yes) (dnp no)
  (property "Reference" "SJ2" (at 114.3 137.16 0) (effects (font (size 1.27 1.0795)) (justify left bottom)))
  (property "Value" "SOLDERJUMPER" (at 114.3 130.81 0) (effects (font (size 1.27 1.0795)) (justify left bottom) hide))
  (property "Footprint" "working:SOLDERJUMPER_ARROW_NOPASTE" (at 111.76 134.62 0) (effects (font (size 1.27 1.27)) hide))
  (property "Datasheet" "" (at 111.76 134.62 0) (effects (font (size 1.27 1.27)) hide)) (pin "1") (pin "2"))

 (symbol (lib_id "working-eagle-import:+5V") (at 116.84 114.3 0) (unit 1) (in_bom yes) (on_board yes) (dnp no)
  (property "Reference" "#SUPPLY3" (at 116.84 114.3 0) (effects (font (size 1.27 1.27)) hide))
  (property "Value" "+5V" (at 114.935 111.125 0) (effects (font (size 1.778 1.5113)) (justify left bottom)))
  (property "Footprint" "" (at 116.84 114.3 0) (effects (font (size 1.27 1.27)) hide))
  (property "Datasheet" "" (at 116.84 114.3 0) (effects (font (size 1.27 1.27)) hide)) (pin "1"))

 (symbol (lib_id "working-eagle-import:CAP_CERAMIC0805-NOOUTLINE") (at 40.64 129.54 0) (unit 1) (in_bom yes) (on_board yes) (dnp no)
  (property "Reference" "C3" (at 38.35 128.29 90) (effects (font (size 1.27 1.27))))
  (property "Value" "10uF" (at 42.94 128.29 90) (effects (font (size 1.27 1.27))))
  (property "Footprint" "working:0805-NO" (at 40.64 129.54 0) (effects (font (size 1.27 1.27)) hide))
  (property "Datasheet" "" (at 40.64 129.54 0) (effects (font (size 1.27 1.27)) hide)) (pin "1") (pin "2"))

 (symbol (lib_id "working-eagle-import:SOLDERJUMPERCLOSED") (at 48.26 165.1 0) (unit 1) (in_bom yes) (on_board yes) (dnp no)
  (property "Reference" "SJ1" (at 45.72 162.56 0) (effects (font (size 1.27 1.0795)) (justify left bottom)))
  (property "Value" "SOLDERJUMPERCLOSED" (at 45.72 168.91 0) (effects (font (size 1.27 1.0795)) (justify left bottom) hide))
  (property "Footprint" "working:SOLDERJUMPER_CLOSEDWIRE" (at 48.26 165.1 0) (effects (font (size 1.27 1.27)) hide))
  (property "Datasheet" "" (at 48.26 165.1 0) (effects (font (size 1.27 1.27)) hide)) (pin "1") (pin "2"))

 (symbol (lib_id "working-eagle-import:FIDUCIAL_1MM") (at 259.08 223.52 0) (unit 1) (in_bom yes) (on_board yes) (dnp no)
  (property "Reference" "U$6" (at 259.08 223.52 0) (effects (font (size 1.27 1.27)) hide))
  (property "Value" "FIDUCIAL_1MM" (at 259.08 223.52 0) (effects (font (size 1.27 1.27)) hide))
  (property "Footprint" "working:FIDUCIAL_1MM" (at 259.08 223.52 0) (effects (font (size 1.27 1.27)) hide))
  (property "Datasheet" "" (at 259.08 223.52 0) (effects (font (size 1.27 1.27)) hide)))

 (symbol (lib_id "working-eagle-import:+5V") (at 40.64 121.92 0) (unit 1) (in_bom yes) (on_board yes) (dnp no)
  (property "Reference" "#SUPPLY4" (at 40.64 121.92 0) (effects (font (size 1.27 1.27)) hide))
  (property "Value" "+5V" (at 38.735 118.745 0) (effects (font (size 1.778 1.5113)) (justify left bottom)))
  (property "Footprint" "" (at 40.64 121.92 0) (effects (font (size 1.27 1.27)) hide))
  (property "Datasheet" "" (at 40.64 121.92 0) (effects (font (size 1.27 1.27)) hide)) (pin "1"))

 (symbol (lib_id "working-eagle-import:supply1_GND") (at 81.28 175.26 0) (unit 1) (in_bom yes) (on_board yes) (dnp no)
  (property "Reference" "#GND4" (at 81.28 175.26 0) (effects (font (size 1.27 1.27)) hide))
  (property "Value" "GND" (at 78.74 177.8 0) (effects (font (size 1.778 1.5113)) (justify left bottom)))
  (property "Footprint" "" (at 81.28 175.26 0) (effects (font (size 1.27 1.27)) hide))
  (property "Datasheet" "" (at 81.28 175.26 0) (effects (font (size 1.27 1.27)) hide)) (pin "1"))

 (symbol (lib_id "working-eagle-import:741G125DBV") (at 81.28 165.1 0) (unit 2) (in_bom yes) (on_board yes) (dnp no)
  (property "Reference" "IC2" (at 80.645 165.735 0) (effects (font (size 1.778 1.5113)) (justify left bottom)))
  (property "Value" "741G125DBV" (at 83.82 170.18 0) (effects (font (size 1.778 1.5113)) (justify left bottom) hide))
  (property "Footprint" "working:SOT23-5" (at 81.28 165.1 0) (effects (font (size 1.27 1.27)) hide))
  (property "Datasheet" "" (at 81.28 165.1 0) (effects (font (size 1.27 1.27)) hide)) (pin "1") (pin "2") (pin "4") (pin "3") (pin "5"))

 (symbol (lib_id "working-eagle-import:supply1_GND") (at 86.36 152.4 180) (unit 1) (in_bom yes) (on_board yes) (dnp no)
  (property "Reference" "#GND5" (at 86.36 152.4 0) (effects (font (size 1.27 1.27)) hide))
  (property "Value" "GND" (at 88.9 149.86 0) (effects (font (size 1.778 1.5113)) (justify left bottom)))
  (property "Footprint" "" (at 86.36 152.4 0) (effects (font (size 1.27 1.27)) hide))
  (property "Datasheet" "" (at 86.36 152.4 0) (effects (font (size 1.27 1.27)) hide)) (pin "1"))

 (symbol (lib_id "working-eagle-import:RESISTOR_0603_NOOUT") (at 104.14 165.1 0) (unit 1) (in_bom yes) (on_board yes) (dnp no)
  (property "Reference" "R1" (at 104.14 162.56 0) (effects (font (size 1.27 1.27))))
  (property "Value" "100" (at 104.14 165.1 0) (effects (font (size 1.016 1.016) bold)))
  (property "Footprint" "working:0603-NO" (at 104.14 165.1 0) (effects (font (size 1.27 1.27)) hide))
  (property "Datasheet" "" (at 104.14 165.1 0) (effects (font (size 1.27 1.27)) hide)) (pin "1") (pin "2"))

 (symbol (lib_id "working-eagle-import:SOLDERJUMPER") (at 83.82 132.08 0) (mirror y) (unit 1) (in_bom yes) (on_board yes) (dnp no)
  (property "Reference" "SJ6" (at 86.36 129.54 0) (effects (font (size 1.27 1.0795)) (justify left bottom)))
  (property "Value" "SOLDERJUMPER" (at 86.36 135.89 0) (effects (font (size 1.27 1.0795)) (justify left bottom) hide))
  (property "Footprint" "working:SOLDERJUMPER_ARROW_NOPASTE" (at 83.82 132.08 0) (effects (font (size 1.27 1.27)) hide))
  (property "Datasheet" "" (at 83.82 132.08 0) (effects (font (size 1.27 1.27)) hide)) (pin "1") (pin "2"))

 (symbol (lib_id "working-eagle-import:+5V") (at 48.26 121.92 0) (unit 1) (in_bom yes) (on_board yes) (dnp no)
  (property "Reference" "#SUPPLY5" (at 48.26 121.92 0) (effects (font (size 1.27 1.27)) hide))
  (property "Value" "+5V" (at 46.355 118.745 0) (effects (font (size 1.778 1.5113)) (justify left bottom)))
  (property "Footprint" "" (at 48.26 121.92 0) (effects (font (size 1.27 1.27)) hide))
  (property "Datasheet" "" (at 48.26 121.92 0) (effects (font (size 1.27 1.27)) hide)) (pin "1"))

 (symbol (lib_id "working-eagle-import:SOLDERJUMPER") (at 111.76 132.08 180) (unit 1) (in_bom yes) (on_board yes) (dnp no)
  (property "Reference" "SJ4" (at 114.3 134.62 0) (effects (font (size 1.27 1.0795)) (justify left bottom)))
  (property "Value" "SOLDERJUMPER" (at 114.3 128.27 0) (effects (font (size 1.27 1.0795)) (justify left bottom) hide))
  (property "Footprint" "working:SOLDERJUMPER_ARROW_NOPASTE" (at 111.76 132.08 0) (effects (font (size 1.27 1.27)) hide))
  (property "Datasheet" "" (at 111.76 132.08 0) (effects (font (size 1.27 1.27)) hide)) (pin "1") (pin "2"))

 (symbol (lib_id "working-eagle-import:+5V") (at 114.3 160.02 0) (unit 1) (in_bom yes) (on_board yes) (dnp no)
  (property "Reference" "#SUPPLY1" (at 114.3 160.02 0) (effects (font (size 1.27 1.27)) hide))
  (property "Value" "+5V" (at 112.395 156.845 0) (effects (font (size 1.778 1.5113)) (justify left bottom)))
  (property "Footprint" "" (at 114.3 160.02 0) (effects (font (size 1.27 1.27)) hide))
  (property "Datasheet" "" (at 114.3 160.02 0) (effects (font (size 1.27 1.27)) hide)) (pin "1"))

 (sheet_instances (path "" (page "1"))))
